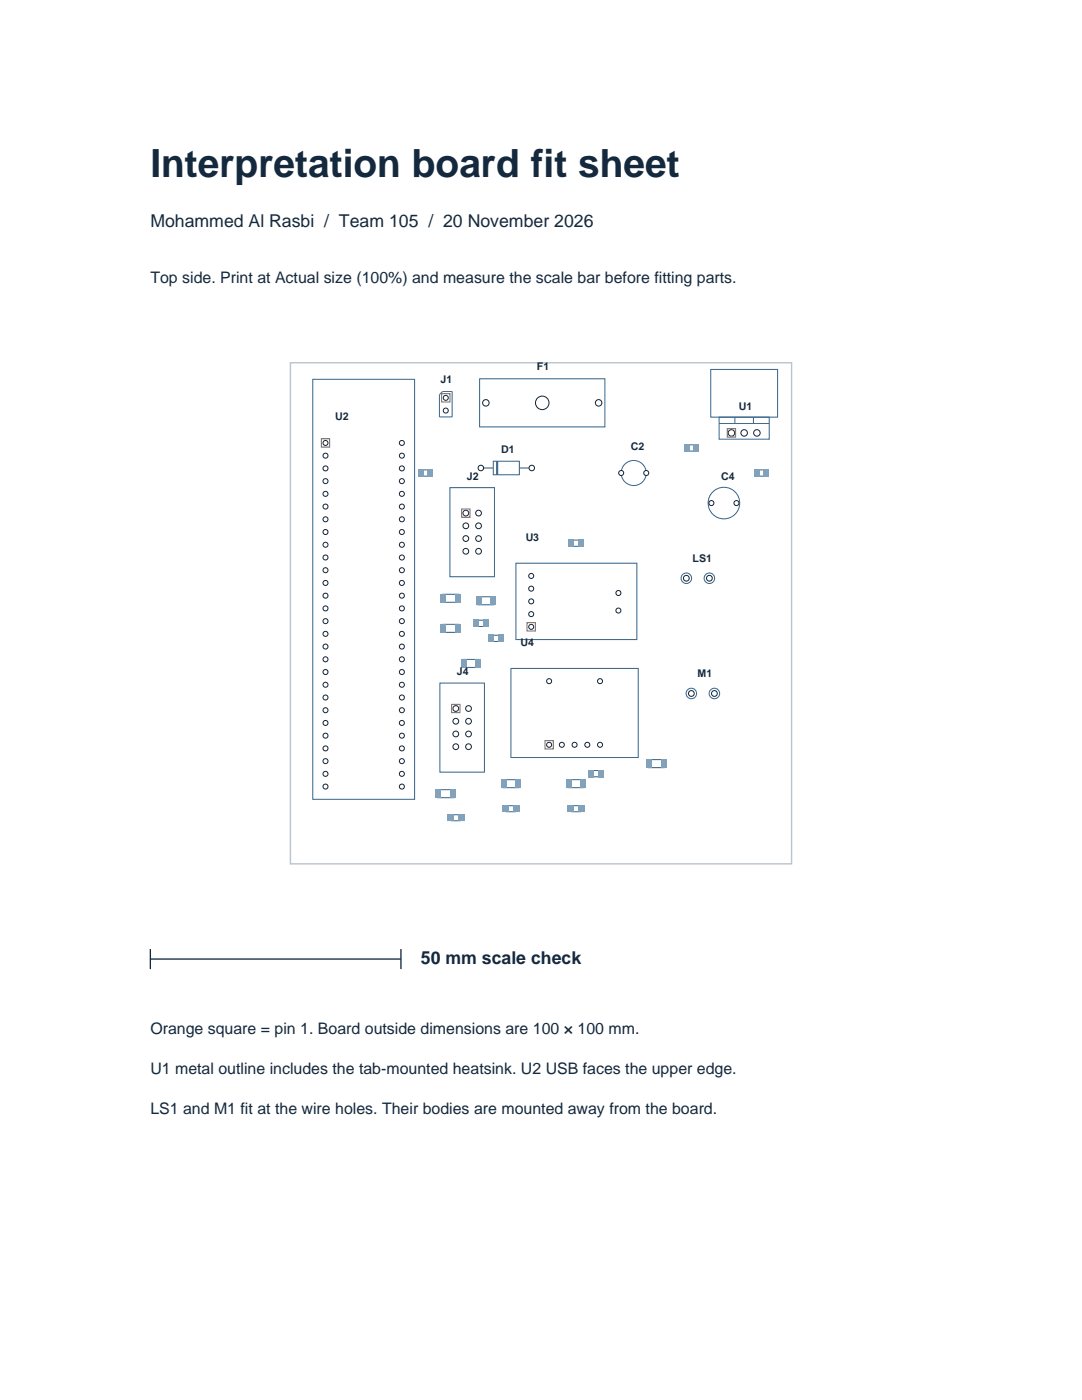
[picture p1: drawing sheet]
<svg xmlns="http://www.w3.org/2000/svg" width="216mm" height="279mm" viewBox="0 0 216 279" stroke-linecap="round" stroke-linejoin="round" font-family="sans-serif">
<path d="M57.9 72.4h100.1v100h-100.1z" fill="none" stroke="#b8c4cf" stroke-width=".28"/>
<path d="M136.9 88.8h2v1.2h-2z" fill="none" stroke="#33638a" stroke-width=".2"/>
<g fill="#82a1ba">
<path d="M136.5 88.7h1v1.4h-1z" fill-rule="evenodd"/>
<path d="M138.4 88.7h1v1.4h-1z" fill-rule="evenodd"/>
</g>
<path d="M114 107.8h2v1.2h-2z" fill="none" stroke="#33638a" stroke-width=".2"/>
<g fill="#82a1ba">
<path d="M113.5 107.7h1v1.4h-1z" fill-rule="evenodd"/>
<path d="M115.4 107.7h1v1.4h-1z" fill-rule="evenodd"/>
</g>
<path d="M118 153.8h2v1.2h-2z" fill="none" stroke="#33638a" stroke-width=".2"/>
<g fill="#82a1ba">
<path d="M117.5 153.7h1v1.4h-1z" fill-rule="evenodd"/>
<path d="M119.4 153.7h1v1.4h-1z" fill-rule="evenodd"/>
</g>
<circle cx="126.4" cy="94.4" r="2.5" fill="none" stroke="#33638a" stroke-width=".2"/>
<g fill="#fff" stroke="#1a212e" stroke-width=".2">
<circle cx="123.9" cy="94.4" r=".5"/>
<circle cx="128.9" cy="94.4" r=".5"/>
</g>
<path d="M151 93.8h2v1.2h-2z" fill="none" stroke="#33638a" stroke-width=".2"/>
<g fill="#82a1ba">
<path d="M150.5 93.7h1v1.4h-1z" fill-rule="evenodd"/>
<path d="M152.4 93.7h1v1.4h-1z" fill-rule="evenodd"/>
</g>
<circle cx="144.4" cy="100.4" r="3.2" fill="none" stroke="#33638a" stroke-width=".2"/>
<g fill="#fff" stroke="#1a212e" stroke-width=".2">
<circle cx="141.9" cy="100.4" r=".5"/>
<circle cx="146.9" cy="100.4" r=".5"/>
</g>
<path d="M84 93.8h2v1.2h-2z" fill="none" stroke="#33638a" stroke-width=".2"/>
<g fill="#82a1ba">
<path d="M83.5 93.7h1v1.4h-1z" fill-rule="evenodd"/>
<path d="M85.4 93.7h1v1.4h-1z" fill-rule="evenodd"/>
</g>
<path d="M94.9 123.8h2v1.2h-2z" fill="none" stroke="#33638a" stroke-width=".2"/>
<g fill="#82a1ba">
<path d="M94.5 123.7h1v1.4h-1z" fill-rule="evenodd"/>
<path d="M96.4 123.7h1v1.4h-1z" fill-rule="evenodd"/>
</g>
<path d="M97.9 126.8h2v1.2h-2z" fill="none" stroke="#33638a" stroke-width=".2"/>
<g fill="#82a1ba">
<path d="M97.5 126.7h1v1.4h-1z" fill-rule="evenodd"/>
<path d="M99.4 126.7h1v1.4h-1z" fill-rule="evenodd"/>
</g>
<path d="M96 93.4h2.4M98.4 92.1h5.2v2.7h-5.2zM99.1 92v2.8M99.2 92v2.8M99.3 92v2.8M103.6 93.4h2.5" fill="none" stroke="#33638a" stroke-width=".2"/>
<g fill="#fff" stroke="#1a212e" stroke-width=".2">
<circle cx="95.9" cy="93.4" r=".55"/>
<circle cx="106.1" cy="93.4" r=".55"/>
</g>
<path d="M90.3 162.6h1.7v1.2h-2v-.9z" fill="none" stroke="#33638a" stroke-width=".2"/>
<g fill="#82a1ba">
<path d="M89.3 162.6h1.2v1.2h-1.2z" fill-rule="evenodd"/>
<path d="M91.4 162.6h1.2v1.2h-1.2z" fill-rule="evenodd"/>
</g>
<path d="M101.3 160.8h1.7v1.2h-2v-.9z" fill="none" stroke="#33638a" stroke-width=".2"/>
<g fill="#82a1ba">
<path d="M100.3 160.8h1.2v1.2h-1.2z" fill-rule="evenodd"/>
<path d="M102.4 160.8h1.2v1.2h-1.2z" fill-rule="evenodd"/>
</g>
<path d="M114.3 160.8h1.7v1.2h-2v-.9z" fill="none" stroke="#33638a" stroke-width=".2"/>
<g fill="#82a1ba">
<path d="M113.3 160.8h1.2v1.2h-1.2z" fill-rule="evenodd"/>
<path d="M115.4 160.8h1.2v1.2h-1.2z" fill-rule="evenodd"/>
</g>
<path d="M95.7 75.6h25v9.6h-25z" fill="none" stroke="#33638a" stroke-width=".2"/>
<g fill="#fff" stroke="#1a212e" stroke-width=".2">
<circle cx="108.2" cy="80.4" r="1.35"/>
<circle cx="96.9" cy="80.4" r=".65"/>
<circle cx="119.4" cy="80.4" r=".65"/>
</g>
<path d="M87.7 78.8l.6-.7h1.9v5.1h-2.5z" fill="none" stroke="#33638a" stroke-width=".2"/>
<circle cx="88.9" cy="79.4" r=".5" fill="#fff" stroke="#1a212e" stroke-width=".2"/>
<path d="M88.1 78.6h1.7v1.6h-1.7z" fill="none" stroke="#c24d24" stroke-width=".2"/>
<circle cx="88.9" cy="81.9" r=".5" fill="#fff" stroke="#1a212e" stroke-width=".2"/>
<path d="M89.8 97.3h8.9v17.8h-8.9z" fill="none" stroke="#33638a" stroke-width=".2"/>
<circle cx="92.9" cy="102.4" r=".58" fill="#fff" stroke="#1a212e" stroke-width=".2"/>
<path d="M92.1 101.6h1.7v1.6h-1.7z" fill="none" stroke="#c24d24" stroke-width=".2"/>
<g fill="#fff" stroke="#1a212e" stroke-width=".2">
<circle cx="95.5" cy="102.4" r=".58"/>
<circle cx="92.9" cy="104.9" r=".58"/>
<circle cx="95.5" cy="104.9" r=".58"/>
<circle cx="92.9" cy="107.5" r=".58"/>
<circle cx="95.5" cy="107.5" r=".58"/>
<circle cx="92.9" cy="110" r=".58"/>
<circle cx="95.5" cy="110" r=".58"/>
</g>
<path d="M87.8 136.3h8.9v17.8h-8.9z" fill="none" stroke="#33638a" stroke-width=".2"/>
<circle cx="90.9" cy="141.4" r=".58" fill="#fff" stroke="#1a212e" stroke-width=".2"/>
<path d="M90.1 140.6h1.7v1.6h-1.7z" fill="none" stroke="#c24d24" stroke-width=".2"/>
<g fill="#fff" stroke="#1a212e" stroke-width=".2">
<circle cx="93.5" cy="141.4" r=".58"/>
<circle cx="90.9" cy="143.9" r=".58"/>
<circle cx="93.5" cy="143.9" r=".58"/>
<circle cx="90.9" cy="146.5" r=".58"/>
<circle cx="93.5" cy="146.5" r=".58"/>
<circle cx="90.9" cy="149" r=".58"/>
<circle cx="93.5" cy="149" r=".58"/>
</g>
<g fill="none" stroke="#33638a" stroke-width=".2">
<circle cx="136.9" cy="115.4" r="1.05"/>
<circle cx="141.5" cy="115.4" r="1.05"/>
</g>
<g fill="#fff" stroke="#1a212e" stroke-width=".2">
<circle cx="136.9" cy="115.4" r=".58"/>
<circle cx="141.5" cy="115.4" r=".58"/>
</g>
<g fill="none" stroke="#33638a" stroke-width=".2">
<circle cx="137.9" cy="138.4" r="1.05"/>
<circle cx="142.5" cy="138.4" r="1.05"/>
</g>
<g fill="#fff" stroke="#1a212e" stroke-width=".2">
<circle cx="137.9" cy="138.4" r=".58"/>
<circle cx="142.5" cy="138.4" r=".58"/>
</g>
<path d="M87.3 157.6h3.2v1.6h-3.2z" fill="none" stroke="#33638a" stroke-width=".2"/>
<g fill="#82a1ba">
<path d="M86.9 157.5h1.2v1.8h-1.2z" fill-rule="evenodd"/>
<path d="M89.8 157.5h1.2v1.8h-1.2z" fill-rule="evenodd"/>
</g>
<path d="M100.4 155.6h3.1v1.6h-3.1z" fill="none" stroke="#33638a" stroke-width=".2"/>
<g fill="#82a1ba">
<path d="M99.9 155.5h1.2v1.8h-1.2z" fill-rule="evenodd"/>
<path d="M102.8 155.5h1.2v1.8h-1.2z" fill-rule="evenodd"/>
</g>
<path d="M113.4 155.6h3.2v1.6h-3.2z" fill="none" stroke="#33638a" stroke-width=".2"/>
<g fill="#82a1ba">
<path d="M112.9 155.5h1.2v1.8h-1.2z" fill-rule="evenodd"/>
<path d="M115.9 155.5h1.1v1.8h-1.1z" fill-rule="evenodd"/>
</g>
<path d="M88.3 118.6h3.2v1.6h-3.2z" fill="none" stroke="#33638a" stroke-width=".2"/>
<g fill="#82a1ba">
<path d="M87.9 118.5h1.1v1.8h-1.1z" fill-rule="evenodd"/>
<path d="M90.9 118.5h1.1v1.8h-1.1z" fill-rule="evenodd"/>
</g>
<path d="M88.3 124.6h3.2v1.6h-3.2z" fill="none" stroke="#33638a" stroke-width=".2"/>
<g fill="#82a1ba">
<path d="M87.9 124.5h1.1v1.8h-1.1z" fill-rule="evenodd"/>
<path d="M90.9 124.5h1.1v1.8h-1.1z" fill-rule="evenodd"/>
</g>
<path d="M95.4 119.1h3.2v1.6h-3.2z" fill="none" stroke="#33638a" stroke-width=".2"/>
<g fill="#82a1ba">
<path d="M94.9 119h1.1v1.8h-1.1z" fill-rule="evenodd"/>
<path d="M97.9 119h1.1v1.8h-1.1z" fill-rule="evenodd"/>
</g>
<path d="M92.3 131.6h3.2v1.6h-3.2z" fill="none" stroke="#33638a" stroke-width=".2"/>
<g fill="#82a1ba">
<path d="M91.9 131.5h1.1v1.8h-1.1z" fill-rule="evenodd"/>
<path d="M94.8 131.5h1.2v1.8h-1.2z" fill-rule="evenodd"/>
</g>
<path d="M129.3 151.6h3.2v1.6h-3.2z" fill="none" stroke="#33638a" stroke-width=".2"/>
<g fill="#82a1ba">
<path d="M128.9 151.5h1.1v1.8h-1.1z" fill-rule="evenodd"/>
<path d="M131.8 151.5h1.2v1.8h-1.2z" fill-rule="evenodd"/>
</g>
<path d="M141.8 73.7h13.4v9.6h-13.4zM143.5 83.3h10v4.4h-10zM143.5 84.5h10M146.6 83.3v1.2M150.3 83.3v1.2" fill="none" stroke="#33638a" stroke-width=".2"/>
<circle cx="145.9" cy="86.4" r=".65" fill="#fff" stroke="#1a212e" stroke-width=".2"/>
<path d="M145.1 85.6h1.7v1.6h-1.7z" fill="none" stroke="#c24d24" stroke-width=".2"/>
<g fill="#fff" stroke="#1a212e" stroke-width=".2">
<circle cx="148.5" cy="86.4" r=".65"/>
<circle cx="151" cy="86.4" r=".65"/>
</g>
<path d="M62.4 75.7h20.3v83.8h-20.3z" fill="none" stroke="#33638a" stroke-width=".2"/>
<circle cx="64.9" cy="88.4" r=".5" fill="#fff" stroke="#1a212e" stroke-width=".2"/>
<path d="M64.1 87.6h1.7v1.6h-1.7z" fill="none" stroke="#c24d24" stroke-width=".2"/>
<g fill="#fff" stroke="#1a212e" stroke-width=".2">
<circle cx="64.9" cy="90.9" r=".5"/>
<circle cx="64.9" cy="93.5" r=".5"/>
<circle cx="64.9" cy="96" r=".5"/>
<circle cx="64.9" cy="98.6" r=".5"/>
<circle cx="64.9" cy="101.1" r=".5"/>
<circle cx="64.9" cy="103.6" r=".5"/>
<circle cx="64.9" cy="106.2" r=".5"/>
<circle cx="64.9" cy="108.7" r=".5"/>
<circle cx="64.9" cy="111.3" r=".5"/>
<circle cx="64.9" cy="113.8" r=".5"/>
<circle cx="64.9" cy="116.3" r=".5"/>
<circle cx="64.9" cy="118.9" r=".5"/>
<circle cx="64.9" cy="121.4" r=".5"/>
<circle cx="64.9" cy="124" r=".5"/>
<circle cx="64.9" cy="126.5" r=".5"/>
<circle cx="64.9" cy="129" r=".5"/>
<circle cx="64.9" cy="131.6" r=".5"/>
<circle cx="64.9" cy="134.1" r=".5"/>
<circle cx="64.9" cy="136.7" r=".5"/>
<circle cx="64.9" cy="139.2" r=".5"/>
<circle cx="64.9" cy="141.7" r=".5"/>
<circle cx="64.9" cy="144.3" r=".5"/>
<circle cx="64.9" cy="146.8" r=".5"/>
<circle cx="64.9" cy="149.4" r=".5"/>
<circle cx="64.9" cy="151.9" r=".5"/>
<circle cx="64.9" cy="154.4" r=".5"/>
<circle cx="64.9" cy="157" r=".5"/>
<circle cx="80.2" cy="157" r=".5"/>
<circle cx="80.2" cy="154.4" r=".5"/>
<circle cx="80.2" cy="151.9" r=".5"/>
<circle cx="80.2" cy="149.4" r=".5"/>
<circle cx="80.2" cy="146.8" r=".5"/>
<circle cx="80.2" cy="144.3" r=".5"/>
<circle cx="80.2" cy="141.7" r=".5"/>
<circle cx="80.2" cy="139.2" r=".5"/>
<circle cx="80.2" cy="136.7" r=".5"/>
<circle cx="80.2" cy="134.1" r=".5"/>
<circle cx="80.2" cy="131.6" r=".5"/>
<circle cx="80.2" cy="129" r=".5"/>
<circle cx="80.2" cy="126.5" r=".5"/>
<circle cx="80.2" cy="124" r=".5"/>
<circle cx="80.2" cy="121.4" r=".5"/>
<circle cx="80.2" cy="118.9" r=".5"/>
<circle cx="80.2" cy="116.3" r=".5"/>
<circle cx="80.2" cy="113.8" r=".5"/>
<circle cx="80.2" cy="111.3" r=".5"/>
<circle cx="80.2" cy="108.7" r=".5"/>
<circle cx="80.2" cy="106.2" r=".5"/>
<circle cx="80.2" cy="103.6" r=".5"/>
<circle cx="80.2" cy="101.1" r=".5"/>
<circle cx="80.2" cy="98.6" r=".5"/>
<circle cx="80.2" cy="96" r=".5"/>
<circle cx="80.2" cy="93.5" r=".5"/>
<circle cx="80.2" cy="90.9" r=".5"/>
<circle cx="80.2" cy="88.4" r=".5"/>
</g>
<path d="M103 112.4h24.1v15.2h-24.1z" fill="none" stroke="#33638a" stroke-width=".2"/>
<circle cx="106" cy="125.1" r=".5" fill="#fff" stroke="#1a212e" stroke-width=".2"/>
<path d="M105.2 124.3h1.6v1.6h-1.6z" fill="none" stroke="#c24d24" stroke-width=".2"/>
<g fill="#fff" stroke="#1a212e" stroke-width=".2">
<circle cx="106" cy="122.6" r=".5"/>
<circle cx="106" cy="120" r=".5"/>
<circle cx="106" cy="117.5" r=".5"/>
<circle cx="106" cy="114.9" r=".5"/>
<circle cx="123.4" cy="118.3" r=".5"/>
<circle cx="123.4" cy="121.8" r=".5"/>
</g>
<path d="M101.9 133.4h25.4v17.8h-25.4z" fill="none" stroke="#33638a" stroke-width=".2"/>
<circle cx="109.6" cy="148.6" r=".5" fill="#fff" stroke="#1a212e" stroke-width=".2"/>
<path d="M108.7 147.8h1.7v1.7h-1.7z" fill="none" stroke="#c24d24" stroke-width=".2"/>
<g fill="#fff" stroke="#1a212e" stroke-width=".2">
<circle cx="112.1" cy="148.6" r=".5"/>
<circle cx="114.6" cy="148.6" r=".5"/>
<circle cx="117.2" cy="148.6" r=".5"/>
<circle cx="119.7" cy="148.6" r=".5"/>
<circle cx="119.7" cy="135.9" r=".5"/>
<circle cx="109.6" cy="135.9" r=".5"/>
</g>
<path d="M30 191.4h50M30 189.4v4M80 189.4v4" fill="none" stroke="#14293d" stroke-width=".26"/>
<text font-size="7.8" fill="#14293d" x="30" y="35.4">Interpretation board fit sheet</text>
<g font-size="3.5" fill="#14293d">
<text x="30" y="45.4">Mohammed Al Rasbi / Team 105 / 20 November 2026</text>
<text x="84" y="192.4">50 mm scale check</text>
</g>
<g font-size="3.2" fill="#14293d">
<text x="30" y="56.4">Top side. Print at Actual size (100%) and measure the scale bar before fitting parts.</text>
<text x="30" y="206.4">Orange square = pin 1. Board outside dimensions are 100 × 100 mm.</text>
<text x="30" y="214.4">U1 metal outline includes the tab-mounted heatsink. U2 USB faces the upper edge.</text>
<text x="30" y="222.4">LS1 and M1 fit at the wire holes. Their bodies are mounted away from the board.</text>
</g>
<g font-size="2.1" fill="#14293d">
<text x="87.9" y="76.5">J1</text>
<text x="107.1" y="73.9">F1</text>
<text x="66.9" y="83.9">U2</text>
<text x="147.4" y="81.8">U1</text>
<text x="125.9" y="89.9">C2</text>
<text x="93.2" y="95.8">J2</text>
<text x="100" y="90.4">D1</text>
<text x="143.9" y="95.9">C4</text>
<text x="104.9" y="107.9">U3</text>
<text x="138.2" y="112.1">LS1</text>
<text x="103.9" y="128.9">U4</text>
<text x="91.2" y="134.8">J4</text>
<text x="139.2" y="135.1">M1</text>
</g>
</svg>
